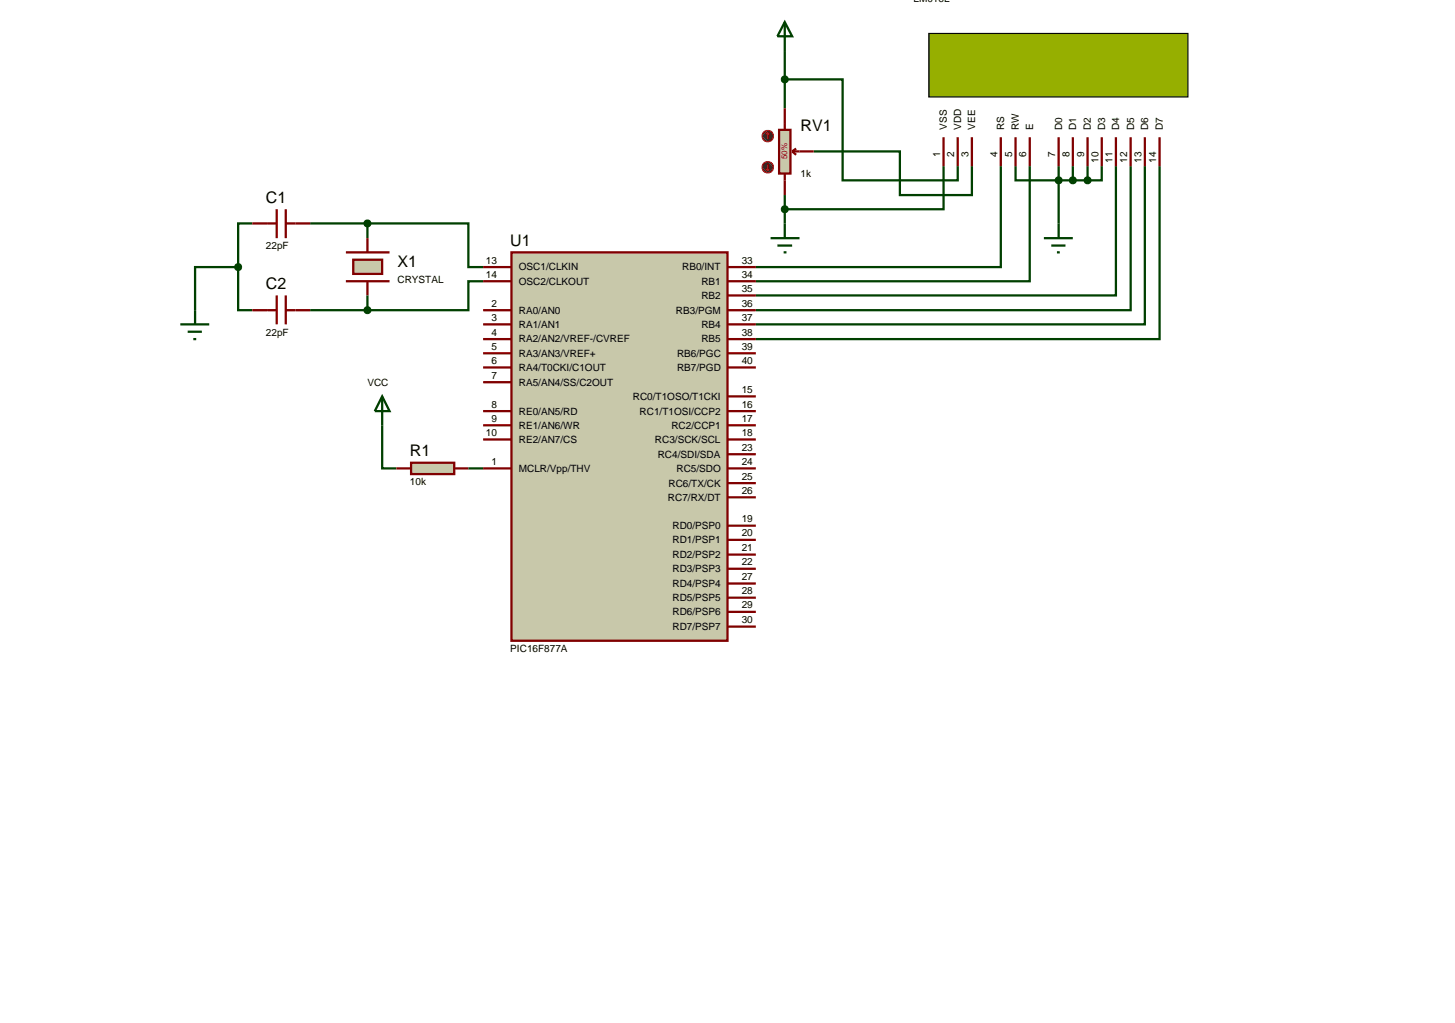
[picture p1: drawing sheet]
<svg xmlns="http://www.w3.org/2000/svg" width="257mm" height="180mm" viewBox="0 0 257 180" stroke-linecap="round" stroke-linejoin="round" font-family="sans-serif">
<g fill="none" stroke="#004000" stroke-width=".4">
<path d="M138.4 14h10.2v17.8h20.3v-2.5M138.4 9v10.1M44.5 39.4h-2.5v7.7M54.7 39.4h10.1M64.8 39.4h17.8v7.7h2.6M64.8 39.4v2.6M138.4 34.4v5M143.5 26.7h15.2v7.7h12.7v-5.1M166.4 29.3v7.6h-28M176.5 29.3v17.8h-43.2M179.1 29.3v2.5h12.7M181.6 29.3v20.3h-48.3"/>
<path d="M186.7 29.3v10.1M189.2 29.3v2.5M191.8 29.3v2.5M194.3 29.3v2.5h-2.5M196.8 29.3v22.8h-63.5M199.4 29.3v25.4h-66.1M201.9 29.3v27.9h-68.6M204.5 29.3v30.5h-71.2M42 47.1v7.6h2.5M42 47.1h-7.6v7.6M54.7 54.7h10.1M64.8 52.1v2.6"/>
<path d="M85.2 49.6h-2.6v5.1h-17.8M67.4 75v7.6h2.5M82.6 82.6h2.6"/>
</g>
<path d="M90.2 44.5h38.1v68.5h-38.1z" fill="#c8c8aa" stroke="#800000" stroke-width=".4"/>
<g fill="none" stroke="#800000" stroke-width=".4">
<path d="M61 49.6h7.7M61 44.5h7.7M85.2 54.7h5M85.2 57.2h5M85.2 59.8h5M85.2 47.1h5M85.2 49.6h5M128.3 54.7h5M128.3 57.2h5M128.3 59.8h5M128.3 47.1h5M128.3 49.6h5"/>
<path d="M128.3 52.1h5M85.2 64.8h5M85.2 67.4h5M85.2 72.5h5M85.2 75h5M85.2 77.5h5M85.2 62.3h5M128.3 64.8h5M128.3 72.5h5M128.3 75h5M128.3 77.5h5M128.3 62.3h5"/>
<path d="M128.3 69.9h5M85.2 82.6h5M128.3 92.7h5M128.3 95.2h5M128.3 97.8h5M128.3 87.7h5M128.3 85.2h5M128.3 82.6h5M128.3 80.1h5M128.3 110.5h5M128.3 107.9h5M128.3 105.4h5"/>
<path d="M128.3 102.9h5M128.3 100.3h5"/>
</g>
<path d="M62.3 45.8h5.1v2.5h-5.1z" fill="#c8c8aa" stroke="#800000" stroke-width=".4"/>
<path d="M44.5 39.4h4.3M48.8 36.9v5.1M50.4 36.9v5.1M50.4 39.4h4.3M44.5 54.7h4.3M48.8 52.1v5.1M50.4 52.1v5.1M50.4 54.7h4.3M64.8 42v2.5M64.8 49.6v2.5" fill="none" stroke="#800000" stroke-width=".4"/>
<path d="M64.4 39.1l.4-.2-.5 .5zM64.8 38.9l.4 .2 .1 .3zM64.8 39.9l.5-.5-.1 .3zM64.3 39.4l.5 .5-.4-.2z" fill="#004000" stroke="#004000" stroke-width=".4"/>
<path d="M64.3 39.4l.5-.5 .5 .5-.5 .5z" fill="#004000"/>
<path d="M64.4 54.4l.4-.2-.5 .5zM64.8 54.2l.4 .2 .1 .3zM64.8 55.2l.5-.5-.1 .3zM64.3 54.7l.5 .5-.4-.2z" fill="#004000" stroke="#004000" stroke-width=".4"/>
<path d="M64.3 54.7l.5-.5 .5 .5-.5 .5z" fill="#004000"/>
<path d="M31.8 57.2h5.1M33.1 58.5h2.5M34.1 59.8h.5M34.4 54.7v2.5" fill="none" stroke="#004000" stroke-width=".4"/>
<path d="M41.7 46.7l.3-.1-.5 .5zM42 46.6l.3 .1 .2 .4zM42 47.6l.5-.5-.2 .4zM41.5 47.1l.5 .5-.4-.2z" fill="#004000" stroke="#004000" stroke-width=".4"/>
<path d="M42 46.6l.5 .5-.5 .5-.5-.5z" fill="#004000"/>
<path d="M67.4 69.9l1.3 2.6h-2.6zM67.4 69.9v5.1" fill="none" stroke="#004000" stroke-width=".4"/>
<path d="M72.5 81.6h7.6v2h-7.6z" fill="#c8c8aa" stroke="#800000" stroke-width=".4"/>
<path d="M69.9 82.6h2.6M80.1 82.6h2.5" fill="none" stroke="#800000" stroke-width=".4"/>
<path d="M163.8 5.9h45.7v11.2h-45.7z" fill="#96af00" stroke="#000" stroke-width=".2"/>
<g fill="none" stroke="#800000" stroke-width=".4">
<path d="M166.4 24.2v5.1M168.9 24.2v5.1M171.4 24.2v5.1M176.5 24.2v5.1M179.1 24.2v5.1M181.6 24.2v5.1M186.7 24.2v5.1M189.2 24.2v5.1M191.8 24.2v5.1M194.3 24.2v5.1M196.8 24.2v5.1M199.4 24.2v5.1"/>
<path d="M201.9 24.2v5.1M204.5 24.2v5.1"/>
</g>
<path d="M191.5 31.4l.3-.1-.5 .5zM191.8 31.3l.4 .2 .1 .3zM192.3 31.8l-.1 .3-.4 .2zM191.3 31.8l.5 .5-.4-.2z" fill="#004000" stroke="#004000" stroke-width=".4"/>
<path d="M191.8 31.3l.5 .5-.5 .5-.5-.5z" fill="#004000"/>
<path d="M188.9 31.4l.3-.1-.5 .5zM189.2 31.3l.4 .2 .1 .3zM189.7 31.8l-.1 .3-.4 .2zM188.7 31.8l.5 .5-.4-.2z" fill="#004000" stroke="#004000" stroke-width=".4"/>
<path d="M189.2 31.3l.5 .5-.5 .5-.5-.5z" fill="#004000"/>
<path d="M186.4 31.4l.3-.1-.5 .5zM186.7 31.3l.4 .2 .1 .3zM186.7 32.3l.5-.5-.2 .4zM186.2 31.8l.5 .5-.4-.2z" fill="#004000" stroke="#004000" stroke-width=".4"/>
<path d="M186.7 31.3l.5 .5-.5 .5-.5-.5z" fill="#004000"/>
<path d="M138.4 3.9l1.3 2.5h-2.6zM138.4 3.9v5.1M138.4 39.4v2.6M186.7 39.4v2.6M135.9 42h5.1M137.1 43.3h2.6M138.2 44.5h.5M184.1 42h5.1M185.4 43.3h2.5M186.4 44.5h.5" fill="none" stroke="#004000" stroke-width=".4"/>
<path d="M137.4 22.9h2v7.7h-2z" fill="#c8c8aa" stroke="#800000" stroke-width=".4"/>
<path d="M138.4 19.1v3.8M138.4 30.6v3.8M139.7 26.7l.7 .6M139.7 26.7h3.8M140.4 26.2l-.7 .5" fill="none" stroke="#800000" stroke-width=".4"/>
<path d="M134.7 23.3l.7-.3-1 1zM135.4 23a.94 .94 0 0 1 1 1zM136.4 24a.94 .94 0 0 1-1 1zM134.4 24l1 1a.94 .94 0 0 1-1-1z" fill="#400000" stroke="#f00" stroke-width=".2"/>
<path d="M134.4 24l1-1 1 1-1 1z" fill="#400000"/>
<path d="M135.4 23.4l-.3 .3M135.4 23.4l.2 .3M135.4 23.4v1.1" fill="none" stroke="#f00" stroke-width=".2"/>
<path d="M134.7 28.8l.7-.3-1 1zM135.4 28.5a.94 .94 0 0 1 1 1zM136.4 29.5a.94 .94 0 0 1-1 1zM134.4 29.5l1 1a.94 .94 0 0 1-1-1z" fill="#400000" stroke="#f00" stroke-width=".2"/>
<path d="M135.4 28.5l1 1-1 1-1-1z" fill="#400000"/>
<path d="M135.1 29.8l.3 .3M135.4 29v1.1M135.6 29.8l-.2 .3" fill="none" stroke="#f00" stroke-width=".2"/>
<path d="M138.1 13.6l.3-.1-.5 .5zM138.4 13.5l.4 .2 .1 .3zM138.4 14.5l.5-.5-.1 .3zM137.9 14l.5 .5-.4-.2z" fill="#004000" stroke="#004000" stroke-width=".4"/>
<path d="M138.4 13.5l.5 .5-.5 .5-.5-.5z" fill="#004000"/>
<path d="M138.1 36.5l.3-.1-.5 .5zM138.4 36.4l.4 .2 .1 .3zM138.9 36.9l-.1 .3-.4 .2zM137.9 36.9l.5 .5-.4-.2z" fill="#004000" stroke="#004000" stroke-width=".4"/>
<path d="M138.4 36.4l.5 .5-.5 .5-.5-.5z" fill="#004000"/>
<g font-size="2.8">
<text x="141.2" y="23.1">RV1</text>
<text x="46.9" y="35.8">C1</text>
<text x="70.1" y="47.1">X1</text>
<text x="90" y="43.4">U1</text>
<text x="46.9" y="51">C2</text>
<text x="72.3" y="80.5">R1</text>
</g>
<g font-size="1.8">
<text x="161.1" y=".4">LM016L</text>
<text x="167" y="22.9" transform="rotate(-90 167 22.9)">VSS</text>
<text x="169.5" y="22.9" transform="rotate(-90 169.5 22.9)">VDD</text>
<text x="172" y="22.9" transform="rotate(-90 172 22.9)">VEE</text>
<text x="177.1" y="22.9" transform="rotate(-90 177.1 22.9)">RS</text>
<text x="179.7" y="22.9" transform="rotate(-90 179.7 22.9)">RW</text>
<text x="182.2" y="22.9" transform="rotate(-90 182.2 22.9)">E</text>
<text x="187.3" y="22.9" transform="rotate(-90 187.3 22.9)">D0</text>
<text x="189.8" y="22.9" transform="rotate(-90 189.8 22.9)">D1</text>
<text x="192.4" y="22.9" transform="rotate(-90 192.4 22.9)">D2</text>
<text x="194.9" y="22.9" transform="rotate(-90 194.9 22.9)">D3</text>
<text x="197.4" y="22.9" transform="rotate(-90 197.4 22.9)">D4</text>
<text x="200" y="22.9" transform="rotate(-90 200 22.9)">D5</text>
<text x="202.5" y="22.9" transform="rotate(-90 202.5 22.9)">D6</text>
<text x="205.1" y="22.9" transform="rotate(-90 205.1 22.9)">D7</text>
<text x="165.8" y="27.7" transform="rotate(-90 165.8 27.7)">1</text>
<text x="168.3" y="27.7" transform="rotate(-90 168.3 27.7)">2</text>
<text x="170.8" y="27.7" transform="rotate(-90 170.8 27.7)">3</text>
<text x="175.9" y="27.7" transform="rotate(-90 175.9 27.7)">4</text>
<text x="178.5" y="27.7" transform="rotate(-90 178.5 27.7)">5</text>
<text x="181" y="27.7" transform="rotate(-90 181 27.7)">6</text>
<text x="186.1" y="27.7" transform="rotate(-90 186.1 27.7)">7</text>
<text x="188.6" y="27.7" transform="rotate(-90 188.6 27.7)">8</text>
<text x="191.2" y="27.7" transform="rotate(-90 191.2 27.7)">9</text>
<text x="193.7" y="28.7" transform="rotate(-90 193.7 28.7)">10</text>
<text x="196.2" y="28.7" transform="rotate(-90 196.2 28.7)">11</text>
<text x="198.8" y="28.7" transform="rotate(-90 198.8 28.7)">12</text>
<text x="201.3" y="28.7" transform="rotate(-90 201.3 28.7)">13</text>
<text x="203.9" y="28.7" transform="rotate(-90 203.9 28.7)">14</text>
<text x="141.2" y="31.3">1k</text>
<text x="46.9" y="44">22pF</text>
<text x="85.7" y="46.5">13</text>
<text x="91.5" y="47.7">OSC1/CLKIN</text>
<text x="120.3" y="47.7">RB0/INT</text>
<text x="130.8" y="46.5">33</text>
<text x="70.1" y="49.9">CRYSTAL</text>
<text x="85.7" y="49">14</text>
<text x="91.5" y="50.2">OSC2/CLKOUT</text>
<text x="123.7" y="52.7">RB2</text>
<text x="123.7" y="50.2">RB1</text>
<text x="130.8" y="51.5">35</text>
<text x="130.8" y="49">34</text>
<text x="46.9" y="59.2">22pF</text>
<text x="86.7" y="54.1">2</text>
<text x="86.7" y="56.6">3</text>
<text x="86.7" y="59.2">4</text>
<text x="91.5" y="55.3">RA0/AN0</text>
<text x="91.5" y="57.8">RA1/AN1</text>
<text x="119.2" y="55.3">RB3/PGM</text>
<text x="123.7" y="57.8">RB4</text>
<text x="130.8" y="59.2">38</text>
<text x="130.8" y="56.6">37</text>
<text x="130.8" y="54.1">36</text>
<text x="86.7" y="64.2">6</text>
<text x="86.7" y="61.7">5</text>
<text x="91.5" y="60.4">RA2/AN2/VREF-/CVREF</text>
<text x="91.5" y="65.4">RA4/T0CKI/C1OUT</text>
<text x="91.5" y="62.9">RA3/AN3/VREF+</text>
<text x="119.4" y="65.4">RB7/PGD</text>
<text x="119.4" y="62.9">RB6/PGC</text>
<text x="123.7" y="60.4">RB5</text>
<text x="130.8" y="64.2">40</text>
<text x="130.8" y="61.7">39</text>
<text x="64.8" y="68">VCC</text>
<text x="86.7" y="66.8">7</text>
<text x="86.7" y="71.9">8</text>
<text x="91.5" y="68">RA5/AN4/SS/C2OUT</text>
<text x="111.6" y="70.5">RC0/T1OSO/T1CKI</text>
<text x="130.8" y="71.9">16</text>
<text x="130.8" y="69.3">15</text>
<text x="85.7" y="76.9">10</text>
<text x="86.7" y="74.4">9</text>
<text x="91.5" y="73.1">RE0/AN5/RD</text>
<text x="91.5" y="75.6">RE1/AN6/WR</text>
<text x="112.8" y="73.1">RC1/T1OSI/CCP2</text>
<text x="118.4" y="75.6">RC2/CCP1</text>
<text x="130.8" y="74.4">17</text>
<text x="130.8" y="76.9">18</text>
<text x="86.7" y="82">1</text>
<text x="91.5" y="78.1">RE2/AN7/CS</text>
<text x="91.5" y="83.2">MCLR/Vpp/THV</text>
<text x="115.5" y="78.1">RC3/SCK/SCL</text>
<text x="116" y="80.7">RC4/SDI/SDA</text>
<text x="119.3" y="83.2">RC5/SDO</text>
<text x="130.8" y="82">24</text>
<text x="130.8" y="79.5">23</text>
<text x="72.3" y="85.6">10k</text>
<text x="117.8" y="88.3">RC7/RX/DT</text>
<text x="117.9" y="85.8">RC6/TX/CK</text>
<text x="130.8" y="87.1">26</text>
<text x="130.8" y="84.6">25</text>
<text x="118.6" y="93.3">RD0/PSP0</text>
<text x="118.6" y="95.8">RD1/PSP1</text>
<text x="130.8" y="92.1">19</text>
<text x="130.8" y="94.6">20</text>
<text x="118.6" y="100.9">RD3/PSP3</text>
<text x="118.6" y="98.4">RD2/PSP2</text>
<text x="130.8" y="99.7">22</text>
<text x="130.8" y="97.2">21</text>
<text x="118.6" y="106">RD5/PSP5</text>
<text x="118.6" y="103.5">RD4/PSP4</text>
<text x="130.8" y="107.3">29</text>
<text x="130.8" y="104.8">28</text>
<text x="130.8" y="102.3">27</text>
<text x="118.6" y="111.1">RD7/PSP7</text>
<text x="118.6" y="108.5">RD6/PSP6</text>
<text x="130.8" y="109.9">30</text>
<text x="90" y="115">PIC16F877A</text>
</g>
<text font-size="1.4" fill="#c00000" x="138.8" y="28.1" transform="rotate(-90 138.8 28.1)">50%</text>
</svg>
